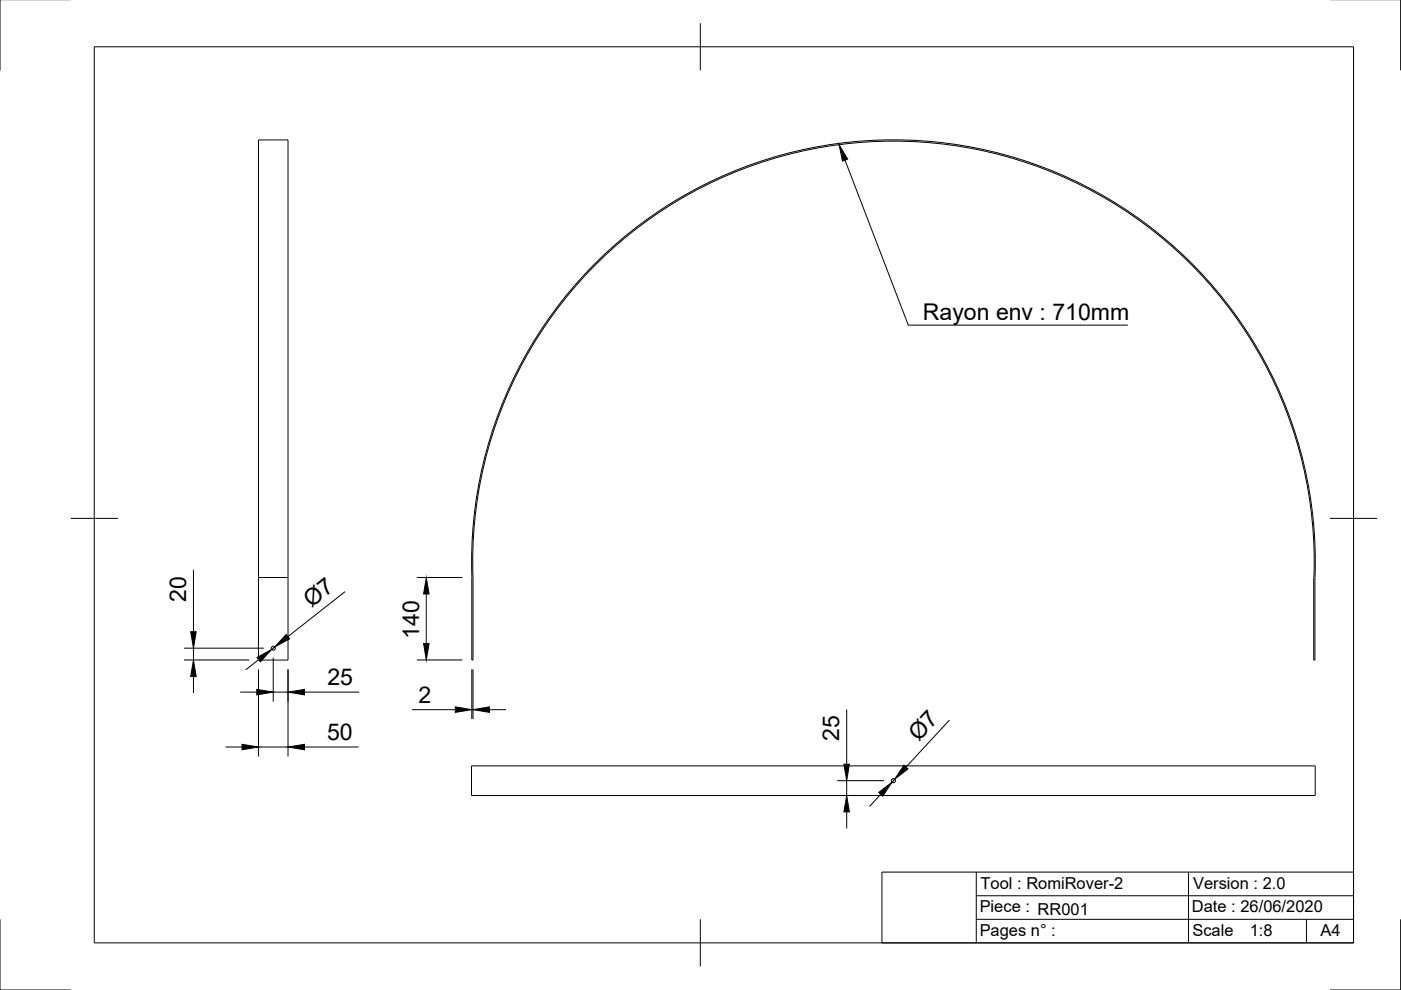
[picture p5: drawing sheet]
<svg xmlns="http://www.w3.org/2000/svg" width="297mm" height="210mm" viewBox="0 0 297 210" stroke-linecap="round" stroke-linejoin="round" font-family="sans-serif">
<!-- layer: Visible -->
<g fill="none" stroke="#000" stroke-width=".21">
<path d="M54.8 122.4v-92.7h6.3v92.7M54.8 122.4v17.5h6.3v-17.5M54.8 122.4h6.3M100.1 122.4a89.4 89.4 0 0 1 89.3-92.8 89.4 89.4 0 0 1 89.4 92.8v17.5h-.3v-17.5M278.6 122.4a89.2 89.2 0 0 0-89.2-92.5 89.2 89.2 0 0 0-89.1 92.5v17.5h-.3v-17.5M100 162.4h178.8v6.3h-178.8z"/>
<circle cx="57.9" cy="137.4" r=".43"/>
<circle cx="189.4" cy="165.5" r=".44"/>
</g>
<!-- layer: Border -->
<path d="M0 -.1v15M297 -.1v15M20 9.9h267v190h-267zM148.5 4.9v10M15 109.9h10M282 109.9h10M0 194.9v15h15M148.5 194.9v10M297 194.9v15h-15" fill="none" stroke="#000" stroke-width=".21"/>
<!-- layer: TitleBlock -->
<path d="M187 184.9h100v15h-100zM207 194.9h80M207 189.9h80M207 184.9v15M252 184.9v15M277 194.9v5" fill="none" stroke="#000" stroke-width=".21"/>
<!-- layer: Dimensions -->
<g fill="none" stroke="#000" stroke-width=".21">
<path d="M39 139.9h13.8M39 137.4h16.9M41 120.8v13.1M41 137.4v2.5M54.8 139.9l-2.7 2.1M57.9 139.4v9.4M58.3 137.2l-.7 .5M73.2 125.4l-12.2 9.6M88.4 139.9h9.6M88.4 122.4h9.6M90.4 125.9v10.5M41 143.4v3.5"/>
<path d="M47.8 158.4h3.5M50.9 146.7h3.5M54.8 141.9v18.5M54.8 158.4h6.3M57.9 146.7h3.2M61.1 141.9v18.5M64.6 158.4h11.5M64.6 146.7h11.6M87.4 150.5h9.1M100 141.9v10.6M100 150.5h.3M100.3 141.9v10.6"/>
<path d="M103.8 150.5h3.5M179.5 150.4v11.6M201.3 152.7l-9.2 9.9M177.5 165.5h9.9M179.5 165.5v3.1M179.5 172.1v3.6M180.2 168.6h1.3M186.7 168.4l-2.3 2.6M189.7 165.2l-.6 .7"/>
</g>
<g fill="#000" stroke="#000" stroke-width=".21">
<path d="M40.4 133.9h1.2l-.6 3.5zM54.5 139.4l3.1-1.7-2.4 2.6zM60.7 134.5l.7 1-3.1 1.7zM89.8 136.4h1.2l-.6 3.5zM90.4 122.4l.6 3.5h-1.2zM41 139.9l.6 3.5h-1.2zM51.3 157.8l3.5 .6-3.5 .6zM54.4 146.2l3.5 .5-3.5 .6zM61.1 158.4l3.5-.6v1.2zM61.1 146.7l3.5-.5v1.1zM96.5 149.9l3.5 .6-3.5 .5zM100.3 150.5l3.5-.6v1.1z"/>
<path d="M179.5 168.6l.6 3.5h-1.2zM178.9 162h1.2l-.6 3.5zM186.3 168l2.8-2.1-1.9 2.9zM191.7 162.2l.8 .8-2.8 2.2z"/>
</g>
<!-- layer: Annotations -->
<path d="M177.9 30.7l1.8 3-1.1 .5z" fill="#000" stroke="#000" stroke-width=".21"/>
<path d="M179.2 33.9l13.4 35h46.5" fill="none" stroke="#000" stroke-width=".21"/>
<g font-size="4.9">
<text x="195.7" y="67.9">Rayon env : 710mm</text>
<text x="39.5" y="127.5" transform="rotate(-90 39.5 127.5)">20</text>
<text x="66" y="129" transform="rotate(-38 66 129)">Ø7</text>
<text x="88.8" y="135.4" transform="rotate(-90 88.8 135.4)">140</text>
<text x="69.4" y="145.2">25</text>
<text x="88.7" y="149">2</text>
<text x="69.4" y="156.8">50</text>
<text x="177.9" y="157.2" transform="rotate(-90 177.9 157.2)">25</text>
<text x="194.8" y="157.3" transform="rotate(-47 194.8 157.3)">Ø7</text>
</g>
<g font-size="3.5">
<text x="207.9" y="188.4">Tool : RomiRover-2</text>
<text x="253" y="188.4">Version : 2.0</text>
<text x="207.7" y="193.4">Piece : RR001</text>
<text x="252.7" y="193.5">Date : 26/06/2020</text>
<text x="207.7" y="198.4">Pages n° :</text>
<text x="252.8" y="198.5">Scale</text>
<text x="265" y="198.5">1:8</text>
<text x="280" y="198.4">A4</text>
</g>
</svg>
